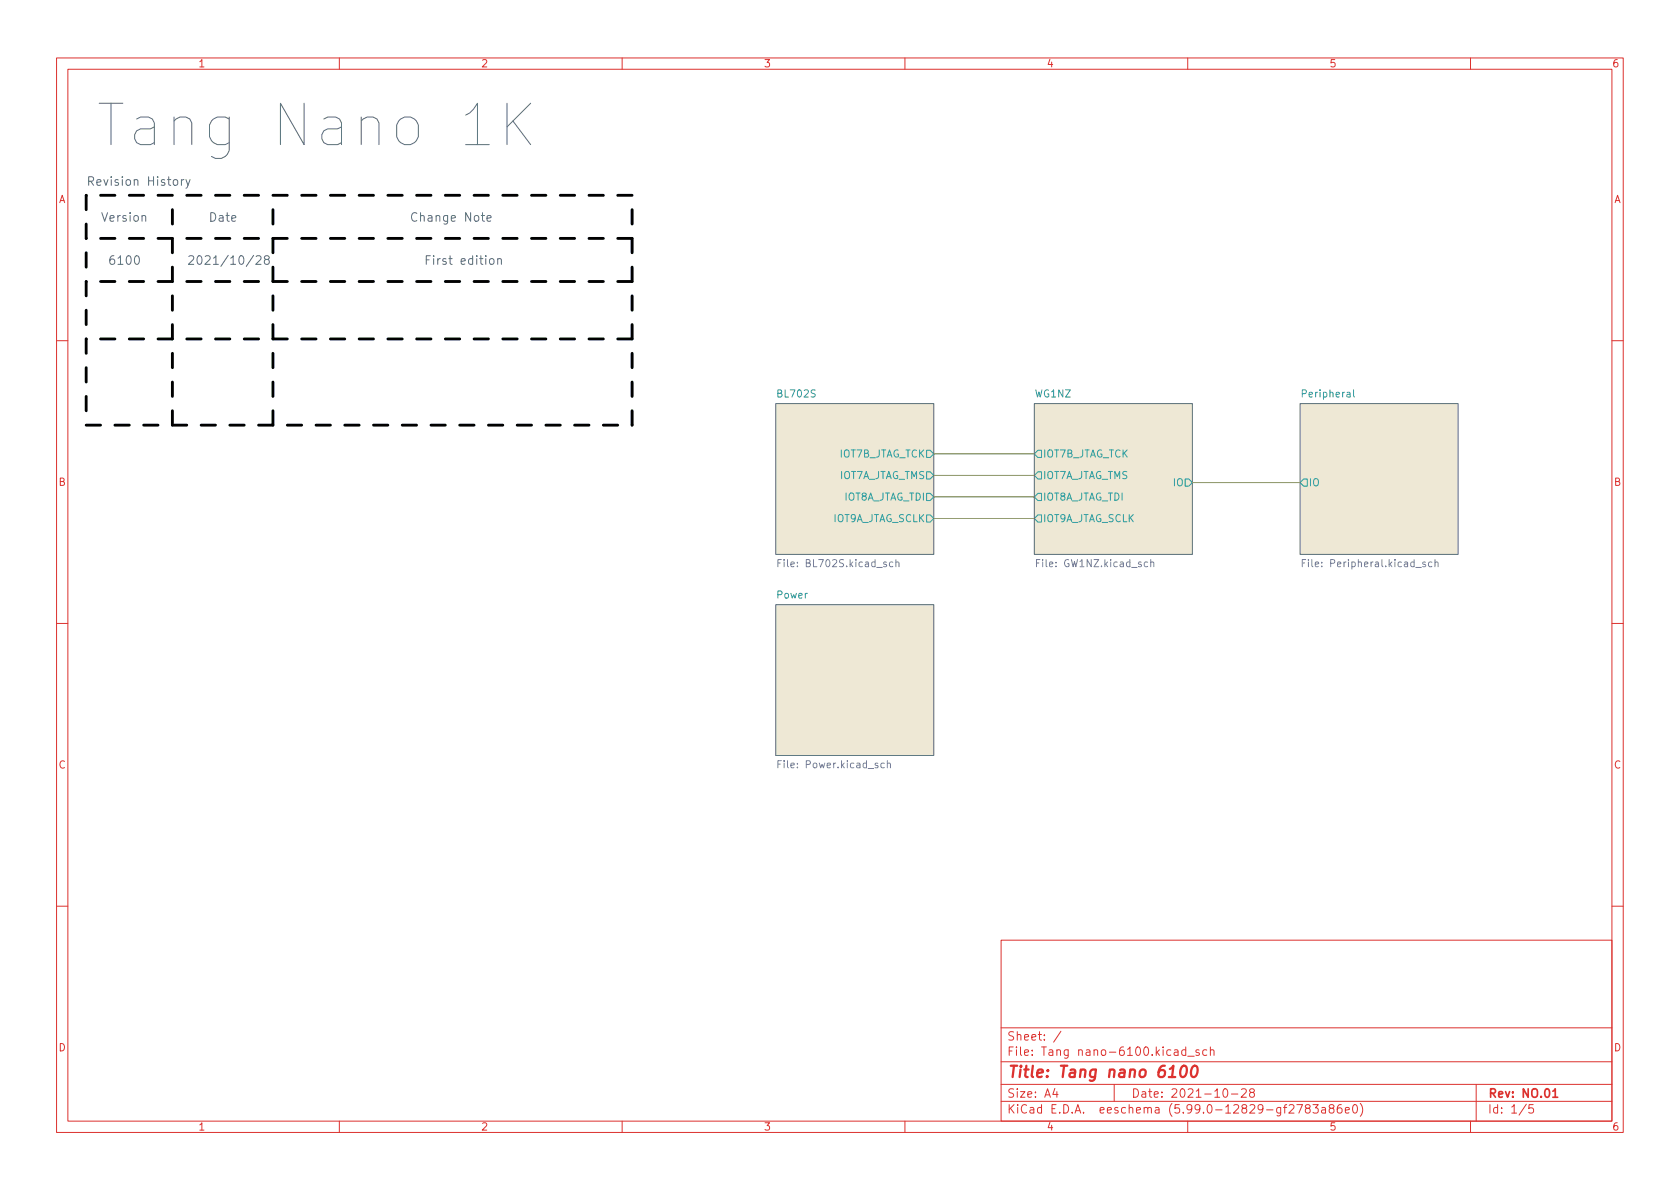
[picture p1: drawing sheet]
<svg xmlns="http://www.w3.org/2000/svg" width="297mm" height="210mm" viewBox="0 0 297 210" stroke-linecap="round" stroke-linejoin="round" font-family="sans-serif">
<g fill="none" stroke="#dc322f" stroke-width=".18">
<path d="M10 10.2h277v190.1h-277zM12 12.2h273v186.1h-273zM60 10.2v2M110 10.2v2M160 10.2v2M210 10.2v2M260 10.2v2M10 60.2h2M285 60.2h2M10 110.2h2M285 110.2h2M10 160.2h2"/>
<path d="M177 166.3h108v32h-108zM285 160.2h2M60 198.3v2M110 198.3v2M160 198.3v2M177 194.8h108M177 191.8h108M177 187.8h108M177 181.8h108M186.5 192.5l-.4 1h1M186.9 193v1M187.6 182.4l-1.3 1.9"/>
<path d="M197 191.8v3M209.6 185.7l-.4-.1-.3 .3v.4l.2 .3h.5M209.6 185.1v1.5M210 198.3v2M210 186.8h1.1M212 185.7l-.4-.1-.2 .2 .1 .3 .5 .1v.4h-.6M213.4 185.7l-.5-.1-.3 .3v.4l.2 .3h.6M214 185.8l.2-.2 .4 .1v.9M214 185.1v1.5M216.4 192.6l.2-.1a.81 .81 0 0 1 .6 .7 .81 .81 0 0 1-.3 .8h-.2a.81 .81 0 0 1-.6-.6 .81 .81 0 0 1 .3-.8zM217.7 193.5h1.2M219.5 192.7l.6-.2 .2 .2 .1 .3-1 1h1"/>
<path d="M221.2 193.2l-.3-.3 .1-.2 .2-.2 .4 .1 .2 .2-.1 .2-.6 .2-.2 .3 .1 .4 .2 .1h.4l.2-.3-.1-.4-.2-.1M229.3 195.3h1l-.7 1.5M231.1 196l-.3-.3 .1-.2 .2-.2 .4 .1 .1 .2v.2l-.7 .2-.1 .3v.2l.3 .3h.3l.2-.3v-.4l-.2-.1M232.1 195.3h1l-.5 .6 .4 .1v.7l-.2 .1h-.4l-.3-.1M233.7 195.9h.6l.1 .9M234.4 196.2l-.5 .1a.29 .29 0 0 0-.3 .2 .29 .29 0 0 0 .3 .3h.5M235.3 196l-.3-.3 .1-.2 .2-.2 .4 .1 .2 .2-.1 .2-.7 .2-.1 .3v.2l.3 .3h.3l.3-.3v-.2l-.3-.3M237.1 195.3a.59 .59 0 0 0-.7 .7v.5l.2 .3h.4l.2-.1 .1-.5-.2-.2-.4-.1-.3 .3M237.9 196.3l.7-.1-.1-.3-.4-.1-.2 .2v.8h.6M239.4 195.4l.1-.1a.81 .81 0 0 1 .6 .7 .81 .81 0 0 1-.3 .8h-.2a.81 .81 0 0 1-.5-.6 .81 .81 0 0 1 .3-.8zM240.5 195.1a1.72 1.72 0 0 1 0 2.3M260 198.3v2"/>
<path d="M261 191.8v6.5M269.9 195.3l-1.3 1.9M271.1 195.3h-.7l-.1 .7 .2-.1 .5 .1 .2 .2-.1 .5-.2 .1-.6-.1"/>
</g>
<path d="M274.6 193l.4-.5v1.5M274.6 194h.8" fill="none" stroke="#dc322f" stroke-width=".3"/>
<path d="M206.7 190.5h1.1M209 188.7a.46 .46 0 0 1 .5-.2 .46 .46 0 0 1 .3 .3 1.15 1.15 0 0 1-.8 1.7l-.1-.1a1.54 1.54 0 0 1 .1-1.7zM210.9 188.7a.46 .46 0 0 1 .5-.2 .46 .46 0 0 1 .3 .3 1.15 1.15 0 0 1-.8 1.7l-.1-.1a1.54 1.54 0 0 1 .1-1.7z" fill="none" stroke="#dc322f" stroke-width=".4"/>
<g fill="#eee8d5" stroke="#eee8d5" stroke-width=".18">
<path d="M137.2 71.4h27.9v26.6h-27.9z"/>
<path d="M137.2 106.9h27.9v26.7h-27.9z"/>
<path d="M229.9 71.4h27.9v26.6h-27.9z"/>
<path d="M182.9 71.4h27.9v26.6h-27.9z"/>
</g>
<g fill="none" stroke="#586e75" stroke-width=".18">
<path d="M89.6 18.3v7.3M93.8 18.3l-4.2 4.1M25.1 38.3l.2-.2 .4 .1 .1 .9M30.7 31.9l.2-.1 .5 .1v.6l-.1 .2-.4 .1-.2-.2zM32.1 31.8v1M32.5 31.8h-.3l-.1 .3M32.9 31.8l.3 1M33.6 31.8l-.5 1.3-.2 .2M82.3 25.6h4.2M85.1 38.1h.6M85.3 37.6v1.3l.4 .2M86.1 38.6l.7-.1v-.3l-.5-.1-.2 .2 .1 .8h.6"/>
<path d="M90.7 21.4l3.1 4.2M23.9 45.4l.2-.2a.83 .83 0 0 1 .6 .7 .83 .83 0 0 1-.3 .8h-.1a.82 .82 0 0 1-.4-1.3zM44.9 45.1l-1.4 2M45.3 45.4l.6-.2 .2 .2 .1 .3-1 1h1M47 45.9l-.3-.3 .1-.2 .2-.2 .5 .1 .1 .2-.1 .2-.6 .2-.2 .3 .1 .4 .2 .1h.3l.3-.2v-.3l-.3-.3M86.6 45.9l.2-.2 .5 .2v.6l-.1 .2h-.4l-.2-.1zM88 45.9l.2-.2 .4 .1v.9M88 45.7v1M137.2 71.4h27.9v26.6h-27.9zM182.9 71.4h27.9v26.6h-27.9zM229.9 71.4h27.9v26.6h-27.9zM137.2 106.9h27.9v26.7h-27.9z"/>
</g>
<g fill="none" stroke="#6c71c4" stroke-width=".18">
<path d="M137.5 99.6h.5M138.1 98.9h-.6v1.3M157.9 99.4h-.4l-.2 .2 .1 .6h.5M158.4 99.5l.2-.1h.3l.1 .8M158.4 98.9v1.3M183.3 99.6h.4M183.9 98.9h-.6v1.3M203.5 99.5l.1-.1h.3l.1 .8M203.5 98.9v1.3M230.3 99.6h.4M230.9 98.9h-.6v1.3M253.2 99.4h-.4l-.2 .2 .1 .6h.5"/>
<path d="M253.7 99.5l.2-.1h.3l.1 .8M253.7 98.9v1.3M137.5 135.1h.5M138.1 134.5h-.6v1.3M156.3 135l-.3-.1-.3 .3 .2 .5h.4M156.9 135.1l.2-.2 .3 .1v.8M156.9 134.5v1.3"/>
</g>
<path d="M239.3 68.9v1.1l.2 .2" fill="none" stroke="#268bd2" stroke-width=".18"/>
<path d="M163.8 79.6h.7l.6 .7-.6 .6h-.7zM183.5 79.6h.6v1.3h-.6l-.6-.6zM163.8 83.4h.7l.6 .7-.6 .6h-.7zM163.8 87.2h.7l.6 .7-.6 .6h-.7zM163.8 91.1h.7l.6 .6-.6 .6h-.7zM183.5 91.1h.6v1.2h-.6l-.6-.6zM183.5 87.2h.6v1.3h-.6l-.6-.6zM183.5 83.4h.6v1.3h-.6l-.6-.6zM209.5 84.7h.7l.6 .6-.6 .7h-.7zM229.9 85.3l.6-.6h.6v1.3h-.6z" fill="none" stroke="#2aa198" stroke-width=".18"/>
<path d="M15.2 34.5v40.7M111.8 34.5h-96.6M111.8 59.9h-96.6M111.8 42.2h-96.6M111.8 49.8h-96.6M15.2 75.2h96.6M30.5 75.2v-40.7M48.3 75.2v-40.7M111.8 75.2v-40.7" fill="none" stroke="#000" stroke-width=".51" stroke-dasharray="2.5 2.5"/>
<path d="M165.1 84.1h17.8M165.1 87.9h17.8M165.1 80.3h17.8M165.1 91.7h17.8M210.8 85.3h19.1" fill="none" stroke="#859900" stroke-width=".18"/>
<text font-size="10.2" fill="#586e75" x="16.8" y="25.9">Tang Nano 1K</text>
<text font-size="2.8" fill="#dc322f" x="178" y="190.6">Title: Tang nano 6100</text>
<g font-size="2.1" fill="#586e75">
<text x="15.2" y="32.8">Revision History</text>
<text x="17.8" y="39.2">Version</text>
<text x="36.8" y="39.2">Date</text>
<text x="72.4" y="39.2">Change Note</text>
<text x="19" y="46.8">6100</text>
<text x="33" y="46.8">2021/10/28</text>
<text x="74.9" y="46.8">First edition</text>
</g>
<g font-size="2.1" fill="#dc322f">
<text x="178" y="184">Sheet: /</text>
<text x="178" y="186.7">File: Tang nano-6100.kicad_sch</text>
<text x="178" y="196.9">KiCad E.D.A. eeschema (5.99.0-12829-gf2783a86e0)</text>
<text x="178" y="194.1">Size: A4</text>
<text x="200" y="194.1">Date: 2021-10-28</text>
<text x="263" y="194.1">Rev: NO.01</text>
<text x="263" y="196.9">Id: 1/5</text>
</g>
<g font-size="1.8" fill="#dc322f">
<text x="35" y="11.9">1</text>
<text x="85" y="11.9">2</text>
<text x="135" y="11.9">3</text>
<text x="185" y="11.9">4</text>
<text x="235" y="11.9">5</text>
<text x="285" y="11.9">6</text>
<text x="10.3" y="35.9">A</text>
<text x="285.3" y="35.9">A</text>
<text x="10.3" y="85.9">B</text>
<text x="285.3" y="85.9">B</text>
<text x="10.3" y="135.9">C</text>
<text x="285.3" y="135.9">C</text>
<text x="10.3" y="185.9">D</text>
<text x="285.3" y="185.9">D</text>
<text x="35" y="199.9">1</text>
<text x="85" y="199.9">2</text>
<text x="135" y="199.9">3</text>
<text x="185" y="199.9">4</text>
<text x="235" y="199.9">5</text>
<text x="285" y="199.9">6</text>
</g>
<g font-size="1.8" fill="#268bd2">
<text x="137.6" y="70.3">BL702S</text>
<text x="183" y="70.3">WG1NZ</text>
<text x="230.5" y="70.3">Peripheral</text>
<text x="137.4" y="105.8">Power</text>
</g>
<g font-size="1.8" fill="#2aa198">
<text x="148.1" y="80.9">IOT7B_JTAG_TCK</text>
<text x="184.3" y="80.9">IOT7B_JTAG_TCK</text>
<text x="148" y="84.7">IOT7A_JTAG_TMS</text>
<text x="148.9" y="88.5">IOT8A_JTAG_TDI</text>
<text x="184.3" y="88.5">IOT8A_JTAG_TDI</text>
<text x="184.3" y="84.7">IOT7A_JTAG_TMS</text>
<text x="207.5" y="86">IO</text>
<text x="231.3" y="86">IO</text>
<text x="146.9" y="92.3">IOT9A_JTAG_SCLK</text>
<text x="184.3" y="92.3">IOT9A_JTAG_SCLK</text>
</g>
<g font-size="1.8" fill="#6c71c4">
<text x="138.4" y="100.3">File: BL702S.kicad_sch</text>
<text x="183.9" y="100.3">File: GW1NZ.kicad_sch</text>
<text x="231.3" y="100.3">File: Peripheral.kicad_sch</text>
<text x="138.2" y="135.8">File: Power.kicad_sch</text>
</g>
</svg>
